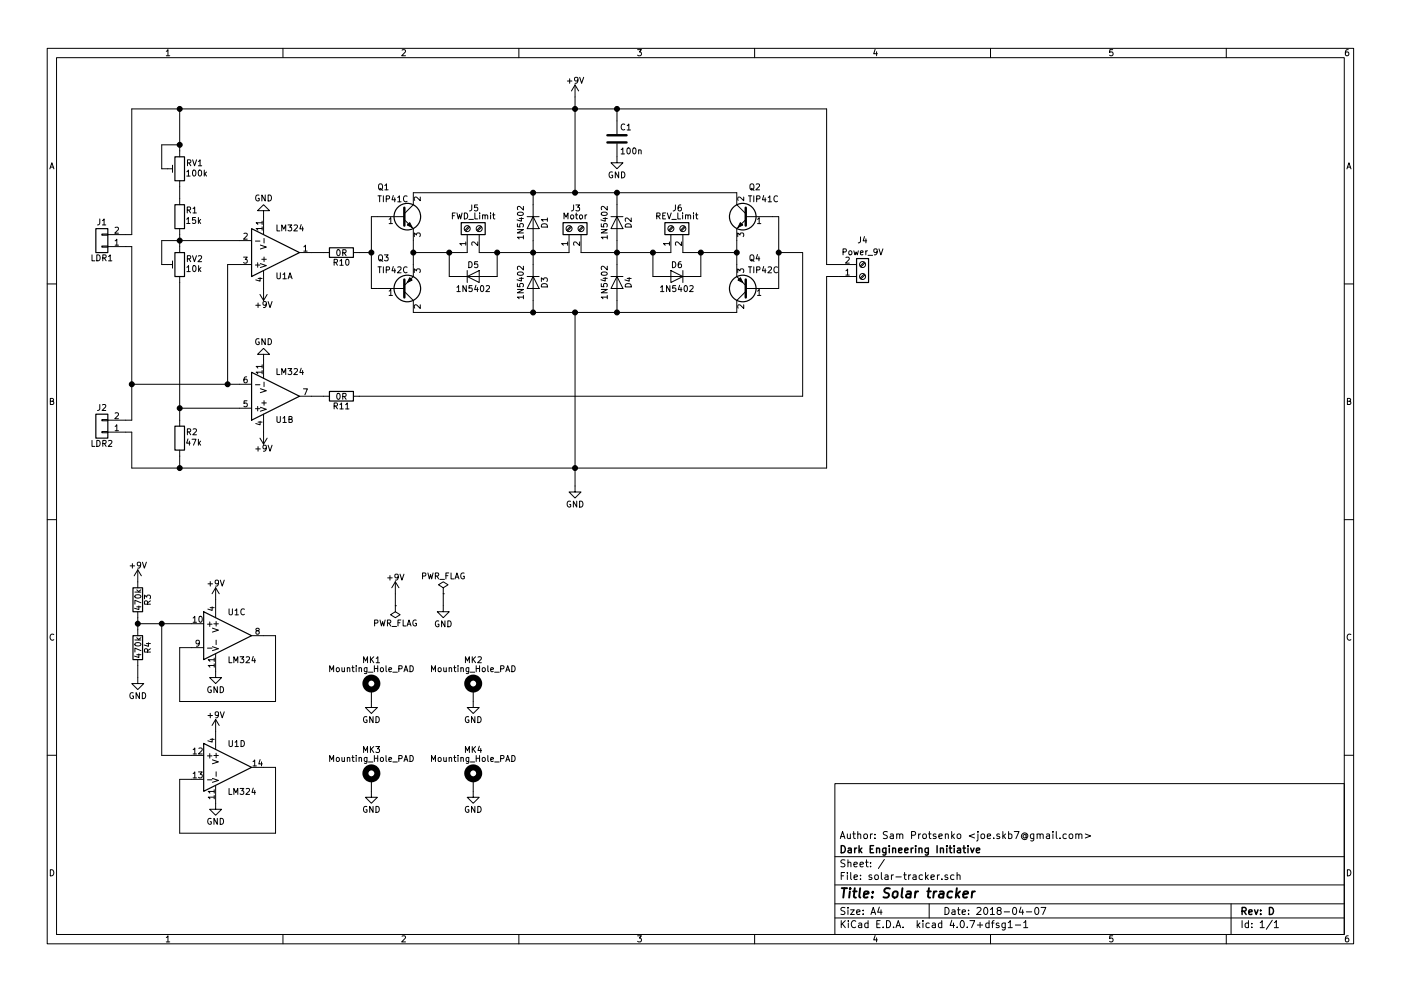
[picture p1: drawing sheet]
EESchema Schematic File Version 2
LIBS:power
LIBS:device
LIBS:switches
LIBS:relays
LIBS:motors
LIBS:transistors
LIBS:conn
LIBS:linear
LIBS:regul
LIBS:74xx
LIBS:cmos4000
LIBS:adc-dac
LIBS:memory
LIBS:xilinx
LIBS:microcontrollers
LIBS:dsp
LIBS:microchip
LIBS:analog_switches
LIBS:motorola
LIBS:texas
LIBS:intel
LIBS:audio
LIBS:interface
LIBS:digital-audio
LIBS:philips
LIBS:display
LIBS:cypress
LIBS:siliconi
LIBS:opto
LIBS:atmel
LIBS:contrib
LIBS:valves
LIBS:diode
LIBS:mechanical
LIBS:solar-tracker-cache
EELAYER 25 0
EELAYER END
$Descr A4 11693 8268
encoding utf-8
Sheet 1 1
Title "Solar tracker"
Date "2018-04-07"
Rev "D"
Comp "Dark Engineering Initiative"
Comment1 "Author: Sam Protsenko <joe.skb7@gmail.com>"
Comment2 ""
Comment3 ""
Comment4 ""
$EndDescr
$Comp
L LM324 U1
U 1 1
P 2300 2100
F 0 "U1" H 2300 2300 50  0000 L CNN
F 1 "LM324" H 2300 1900 50  0000 L CNN
F 2 "Housings_DIP:DIP-14_W7.62mm" H 2250 2200 50  0001 C CNN
F 3 "" H 2350 2300 50  0001 C CNN
	1    2300 2100
	1    0    0    1   
$EndComp
$Comp
L LM324 U1
U 2 1
P 2300 3300
F 0 "U1" H 2300 3500 50  0000 L CNN
F 1 "LM324" H 2300 3100 50  0000 L CNN
F 2 "Housings_DIP:DIP-14_W7.62mm" H 2250 3400 50  0001 C CNN
F 3 "" H 2350 3500 50  0001 C CNN
	2    2300 3300
	1    0    0    1   
$EndComp
$Comp
L LM324 U1
U 3 1
P 1900 5300
F 0 "U1" H 1900 5500 50  0000 L CNN
F 1 "LM324" H 1900 5100 50  0000 L CNN
F 2 "Housings_DIP:DIP-14_W7.62mm" H 1850 5400 50  0001 C CNN
F 3 "" H 1950 5500 50  0001 C CNN
	3    1900 5300
	1    0    0    -1  
$EndComp
$Comp
L LM324 U1
U 4 1
P 1900 6400
F 0 "U1" H 1900 6600 50  0000 L CNN
F 1 "LM324" H 1900 6200 50  0000 L CNN
F 2 "Housings_DIP:DIP-14_W7.62mm" H 1850 6500 50  0001 C CNN
F 3 "" H 1950 6600 50  0001 C CNN
	4    1900 6400
	1    0    0    -1  
$EndComp
$Comp
L TIP41C Q1
U 1 1
P 3350 1800
F 0 "Q1" H 3150 2050 50  0000 L CNN
F 1 "TIP41C" H 3150 1950 50  0000 L CNN
F 2 "TO_SOT_Packages_THT:TO-220_Vertical" H 3600 1725 50  0001 L CIN
F 3 "" H 3350 1800 50  0001 L CNN
	1    3350 1800
	1    0    0    -1  
$EndComp
$Comp
L TIP41C Q2
U 1 1
P 6250 1800
F 0 "Q2" H 6150 2050 50  0000 L CNN
F 1 "TIP41C" H 6000 1950 50  0000 L CNN
F 2 "TO_SOT_Packages_THT:TO-220_Vertical" H 6500 1725 50  0001 L CIN
F 3 "" H 6250 1800 50  0001 L CNN
	1    6250 1800
	-1   0    0    -1  
$EndComp
$Comp
L TIP42C Q3
U 1 1
P 3350 2400
F 0 "Q3" H 3150 2150 50  0000 L CNN
F 1 "TIP42C" H 3150 2250 50  0000 L CNN
F 2 "TO_SOT_Packages_THT:TO-220_Vertical" H 3600 2325 50  0001 L CIN
F 3 "" H 3350 2400 50  0001 L CNN
	1    3350 2400
	1    0    0    1   
$EndComp
$Comp
L TIP42C Q4
U 1 1
P 6250 2400
F 0 "Q4" H 6150 2150 50  0000 L CNN
F 1 "TIP42C" H 6000 2250 50  0000 L CNN
F 2 "TO_SOT_Packages_THT:TO-220_Vertical" H 6500 2325 50  0001 L CIN
F 3 "" H 6250 2400 50  0001 L CNN
	1    6250 2400
	-1   0    0    1   
$EndComp
$Comp
L 1N5402 D1
U 1 1
P 4450 1850
F 0 "D1" H 4450 1950 50  0000 C CNN
F 1 "1N5402" H 4450 1750 50  0000 C CNN
F 2 "Diodes_THT:D_DO-201AD_P15.24mm_Horizontal" H 4450 1675 50  0001 C CNN
F 3 "" H 4450 1850 50  0001 C CNN
	1    4450 1850
	0    1    1    0   
$EndComp
$Comp
L 1N5402 D2
U 1 1
P 5150 1850
F 0 "D2" H 5150 1950 50  0000 C CNN
F 1 "1N5402" H 5150 1750 50  0000 C CNN
F 2 "Diodes_THT:D_DO-201AD_P15.24mm_Horizontal" H 5150 1675 50  0001 C CNN
F 3 "" H 5150 1850 50  0001 C CNN
	1    5150 1850
	0    1    1    0   
$EndComp
$Comp
L 1N5402 D3
U 1 1
P 4450 2350
F 0 "D3" H 4450 2450 50  0000 C CNN
F 1 "1N5402" H 4450 2250 50  0000 C CNN
F 2 "Diodes_THT:D_DO-201AD_P15.24mm_Horizontal" H 4450 2175 50  0001 C CNN
F 3 "" H 4450 2350 50  0001 C CNN
	1    4450 2350
	0    1    1    0   
$EndComp
$Comp
L 1N5402 D4
U 1 1
P 5150 2350
F 0 "D4" H 5150 2450 50  0000 C CNN
F 1 "1N5402" H 5150 2250 50  0000 C CNN
F 2 "Diodes_THT:D_DO-201AD_P15.24mm_Horizontal" H 5150 2175 50  0001 C CNN
F 3 "" H 5150 2350 50  0001 C CNN
	1    5150 2350
	0    1    1    0   
$EndComp
$Comp
L POT_TRIM RV1
U 1 1
P 1500 1400
F 0 "RV1" H 1376 1451 50  0000 C CNN
F 1 "100k" H 1359 1365 50  0000 C CNN
F 2 "Potentiometers:Potentiometer_Trimmer_Bourns_3266W" H 1500 1400 50  0001 C CNN
F 3 "" H 1500 1400 50  0001 C CNN
	1    1500 1400
	-1   0    0    -1  
$EndComp
$Comp
L POT_TRIM RV2
U 1 1
P 1500 2200
F 0 "RV2" H 1377 2250 50  0000 C CNN
F 1 "10k" H 1382 2167 50  0000 C CNN
F 2 "Potentiometers:Potentiometer_Trimmer_Bourns_3266W" H 1500 2200 50  0001 C CNN
F 3 "" H 1500 2200 50  0001 C CNN
	1    1500 2200
	-1   0    0    -1  
$EndComp
$Comp
L R R1
U 1 1
P 1500 1800
F 0 "R1" H 1600 1857 50  0000 C CNN
F 1 "15k" H 1616 1769 50  0000 C CNN
F 2 "Resistors_THT:R_Axial_DIN0207_L6.3mm_D2.5mm_P10.16mm_Horizontal" V 1430 1800 50  0001 C CNN
F 3 "" H 1500 1800 50  0001 C CNN
	1    1500 1800
	1    0    0    -1  
$EndComp
$Comp
L R R2
U 1 1
P 1500 3650
F 0 "R2" H 1601 3704 50  0000 C CNN
F 1 "47k" H 1616 3617 50  0000 C CNN
F 2 "Resistors_THT:R_Axial_DIN0207_L6.3mm_D2.5mm_P10.16mm_Horizontal" V 1430 3650 50  0001 C CNN
F 3 "" H 1500 3650 50  0001 C CNN
	1    1500 3650
	1    0    0    -1  
$EndComp
$Comp
L GND #PWR01
U 1 1
P 2200 3000
F 0 "#PWR01" H 2200 2750 50  0001 C CNN
F 1 "GND" H 2200 2850 50  0000 C CNN
F 2 "" H 2200 3000 50  0001 C CNN
F 3 "" H 2200 3000 50  0001 C CNN
	1    2200 3000
	1    0    0    1   
$EndComp
$Comp
L GND #PWR02
U 1 1
P 1800 5600
F 0 "#PWR02" H 1800 5350 50  0001 C CNN
F 1 "GND" H 1800 5450 50  0000 C CNN
F 2 "" H 1800 5600 50  0001 C CNN
F 3 "" H 1800 5600 50  0001 C CNN
	1    1800 5600
	1    0    0    -1  
$EndComp
$Comp
L R R3
U 1 1
P 1150 5000
F 0 "R3" V 1230 5000 50  0000 C CNN
F 1 "470k" V 1150 5000 50  0000 C CNN
F 2 "Resistors_THT:R_Axial_DIN0207_L6.3mm_D2.5mm_P10.16mm_Horizontal" V 1080 5000 50  0001 C CNN
F 3 "" H 1150 5000 50  0001 C CNN
	1    1150 5000
	1    0    0    -1  
$EndComp
$Comp
L R R4
U 1 1
P 1150 5400
F 0 "R4" V 1230 5400 50  0000 C CNN
F 1 "470k" V 1150 5400 50  0000 C CNN
F 2 "Resistors_THT:R_Axial_DIN0207_L6.3mm_D2.5mm_P10.16mm_Horizontal" V 1080 5400 50  0001 C CNN
F 3 "" H 1150 5400 50  0001 C CNN
	1    1150 5400
	1    0    0    -1  
$EndComp
$Comp
L GND #PWR03
U 1 1
P 1150 5650
F 0 "#PWR03" H 1150 5400 50  0001 C CNN
F 1 "GND" H 1150 5500 50  0000 C CNN
F 2 "" H 1150 5650 50  0001 C CNN
F 3 "" H 1150 5650 50  0001 C CNN
	1    1150 5650
	1    0    0    -1  
$EndComp
$Comp
L Screw_Terminal_01x02 J3
U 1 1
P 4750 1900
F 0 "J3" V 4917 1845 50  0000 C CNN
F 1 "Motor" V 4850 1850 50  0000 C CNN
F 2 "Connectors_Terminal_Blocks:TerminalBlock_Pheonix_MKDS1.5-2pol" H 4750 1900 50  0001 C CNN
F 3 "" H 4750 1900 50  0001 C CNN
	1    4750 1900
	0    -1   -1   0   
$EndComp
$Comp
L GND #PWR04
U 1 1
P 4800 4050
F 0 "#PWR04" H 4800 3800 50  0001 C CNN
F 1 "GND" H 4800 3900 50  0000 C CNN
F 2 "" H 4800 4050 50  0001 C CNN
F 3 "" H 4800 4050 50  0001 C CNN
	1    4800 4050
	1    0    0    -1  
$EndComp
$Comp
L Screw_Terminal_01x02 J4
U 1 1
P 7200 2300
F 0 "J4" H 7200 2000 50  0000 C CNN
F 1 "Power_9V" H 7200 2100 50  0000 C CNN
F 2 "Connectors_Terminal_Blocks:TerminalBlock_Pheonix_MKDS1.5-2pol" H 7200 2300 50  0001 C CNN
F 3 "" H 7200 2300 50  0001 C CNN
	1    7200 2300
	1    0    0    1   
$EndComp
$Comp
L GND #PWR05
U 1 1
P 5150 1300
F 0 "#PWR05" H 5150 1050 50  0001 C CNN
F 1 "GND" H 5150 1150 50  0000 C CNN
F 2 "" H 5150 1300 50  0001 C CNN
F 3 "" H 5150 1300 50  0001 C CNN
	1    5150 1300
	1    0    0    -1  
$EndComp
$Comp
L GND #PWR06
U 1 1
P 2200 1800
F 0 "#PWR06" H 2200 1550 50  0001 C CNN
F 1 "GND" H 2200 1650 50  0000 C CNN
F 2 "" H 2200 1800 50  0001 C CNN
F 3 "" H 2200 1800 50  0001 C CNN
	1    2200 1800
	1    0    0    1   
$EndComp
$Comp
L GND #PWR07
U 1 1
P 1800 6700
F 0 "#PWR07" H 1800 6450 50  0001 C CNN
F 1 "GND" H 1800 6550 50  0000 C CNN
F 2 "" H 1800 6700 50  0001 C CNN
F 3 "" H 1800 6700 50  0001 C CNN
	1    1800 6700
	1    0    0    -1  
$EndComp
$Comp
L PWR_FLAG #FLG08
U 1 1
P 3300 5050
F 0 "#FLG08" H 3300 5125 50  0001 C CNN
F 1 "PWR_FLAG" H 3300 5200 50  0000 C CNN
F 2 "" H 3300 5050 50  0001 C CNN
F 3 "" H 3300 5050 50  0001 C CNN
	1    3300 5050
	1    0    0    1   
$EndComp
$Comp
L GND #PWR09
U 1 1
P 3700 5050
F 0 "#PWR09" H 3700 4800 50  0001 C CNN
F 1 "GND" H 3700 4900 50  0000 C CNN
F 2 "" H 3700 5050 50  0001 C CNN
F 3 "" H 3700 5050 50  0001 C CNN
	1    3700 5050
	1    0    0    -1  
$EndComp
$Comp
L PWR_FLAG #FLG010
U 1 1
P 3700 4950
F 0 "#FLG010" H 3700 5025 50  0001 C CNN
F 1 "PWR_FLAG" H 3700 5100 50  0000 C CNN
F 2 "" H 3700 4950 50  0001 C CNN
F 3 "" H 3700 4950 50  0001 C CNN
	1    3700 4950
	1    0    0    -1  
$EndComp
$Comp
L 1N5402 D6
U 1 1
P 5650 2300
F 0 "D6" H 5650 2400 50  0000 C CNN
F 1 "1N5402" H 5650 2200 50  0000 C CNN
F 2 "Diodes_THT:D_DO-201AD_P5.08mm_Vertical_KathodeUp" H 5650 2125 50  0001 C CNN
F 3 "" H 5650 2300 50  0001 C CNN
	1    5650 2300
	-1   0    0    -1  
$EndComp
$Comp
L 1N5402 D5
U 1 1
P 3950 2300
F 0 "D5" H 3950 2400 50  0000 C CNN
F 1 "1N5402" H 3950 2200 50  0000 C CNN
F 2 "Diodes_THT:D_DO-201AD_P5.08mm_Vertical_KathodeUp" H 3950 2125 50  0001 C CNN
F 3 "" H 3950 2300 50  0001 C CNN
	1    3950 2300
	1    0    0    -1  
$EndComp
$Comp
L C C1
U 1 1
P 5150 1150
F 0 "C1" H 5175 1250 50  0000 L CNN
F 1 "100n" H 5175 1050 50  0000 L CNN
F 2 "Capacitors_THT:C_Disc_D5.0mm_W2.5mm_P5.00mm" H 5188 1000 50  0001 C CNN
F 3 "" H 5150 1150 50  0001 C CNN
	1    5150 1150
	1    0    0    -1  
$EndComp
Wire Wire Line
	1600 5400 1500 5400
Wire Wire Line
	1500 5400 1500 5850
Wire Wire Line
	1500 5850 2300 5850
Wire Wire Line
	2300 5850 2300 5300
Wire Wire Line
	2300 5300 2200 5300
Wire Wire Line
	1600 6500 1500 6500
Wire Wire Line
	1500 6500 1500 6950
Wire Wire Line
	1500 6950 2300 6950
Wire Wire Line
	2300 6950 2300 6400
Wire Wire Line
	2300 6400 2200 6400
Wire Wire Line
	1150 5550 1150 5650
Wire Wire Line
	1150 5150 1150 5250
Connection ~ 1150 5200
Wire Wire Line
	1600 6300 1350 6300
Wire Wire Line
	1350 6300 1350 5200
Connection ~ 1350 5200
Wire Wire Line
	4450 1700 4450 1600
Wire Wire Line
	3450 1600 6150 1600
Wire Wire Line
	5150 1600 5150 1700
Wire Wire Line
	5150 2600 5150 2500
Wire Wire Line
	3450 2600 6150 2600
Wire Wire Line
	4450 2600 4450 2500
Wire Wire Line
	4450 2000 4450 2200
Wire Wire Line
	5150 2000 5150 2200
Wire Wire Line
	4000 2100 4750 2100
Connection ~ 4450 2100
Wire Wire Line
	4850 2100 5600 2100
Connection ~ 5150 2100
Connection ~ 4450 1600
Connection ~ 5150 1600
Connection ~ 4450 2600
Connection ~ 5150 2600
Wire Wire Line
	3450 2000 3450 2200
Connection ~ 3450 2100
Wire Wire Line
	6150 2000 6150 2200
Connection ~ 6150 2100
Wire Wire Line
	3150 1800 3100 1800
Wire Wire Line
	3100 1800 3100 2400
Wire Wire Line
	3100 2400 3150 2400
Wire Wire Line
	6450 1800 6500 1800
Wire Wire Line
	6500 1800 6500 2400
Wire Wire Line
	6500 2400 6450 2400
Connection ~ 3100 2100
Connection ~ 4800 1600
Wire Wire Line
	4800 2600 4800 4050
Connection ~ 4800 2600
Wire Wire Line
	6700 2100 6700 3300
Connection ~ 6500 2100
Wire Wire Line
	1350 1200 1350 1400
Wire Wire Line
	1350 2000 2000 2000
Wire Wire Line
	1350 2000 1350 2200
Wire Wire Line
	1500 1950 1500 2050
Connection ~ 1500 2000
Wire Wire Line
	1500 1200 1350 1200
Wire Wire Line
	1500 1550 1500 1650
Wire Wire Line
	2000 2200 1900 2200
Wire Wire Line
	1900 2200 1900 3200
Wire Wire Line
	1100 3200 2000 3200
Wire Wire Line
	1500 2350 1500 3500
Wire Wire Line
	2000 3400 1500 3400
Connection ~ 1500 3400
Connection ~ 1500 1200
Wire Wire Line
	1100 3500 1050 3500
Wire Wire Line
	1100 2050 1100 3500
Wire Wire Line
	1100 2050 1050 2050
Wire Wire Line
	1100 1950 1050 1950
Wire Wire Line
	1100 900  1100 1950
Connection ~ 1500 900 
Wire Wire Line
	1050 3600 1100 3600
Wire Wire Line
	1100 3600 1100 3900
Connection ~ 1500 3900
Connection ~ 1100 3200
Connection ~ 1900 3200
Wire Wire Line
	1500 3900 1500 3800
Wire Wire Line
	1500 900  1500 1250
Wire Wire Line
	3300 4950 3300 5050
Wire Wire Line
	3700 4950 3700 5050
Wire Wire Line
	6900 2200 7000 2200
Wire Wire Line
	6900 900  6900 2200
Wire Wire Line
	7000 2300 6900 2300
Wire Wire Line
	6900 2300 6900 3900
Wire Wire Line
	4800 800  4800 1600
Wire Wire Line
	6700 2100 6500 2100
Wire Wire Line
	3450 2100 3900 2100
Wire Wire Line
	3800 2300 3750 2300
Wire Wire Line
	3750 2300 3750 2100
Connection ~ 3750 2100
Wire Wire Line
	4100 2300 4150 2300
Wire Wire Line
	4150 2300 4150 2100
Connection ~ 4150 2100
Wire Wire Line
	5700 2100 6150 2100
Wire Wire Line
	5500 2300 5450 2300
Wire Wire Line
	5450 2300 5450 2100
Connection ~ 5450 2100
Wire Wire Line
	5800 2300 5850 2300
Wire Wire Line
	5850 2300 5850 2100
Connection ~ 5850 2100
Connection ~ 4800 900 
Connection ~ 4800 3900
Wire Wire Line
	5150 1000 5150 900 
Connection ~ 5150 900 
$Comp
L +9V #PWR011
U 1 1
P 3300 4950
F 0 "#PWR011" H 3300 4800 50  0001 C CNN
F 1 "+9V" H 3300 5090 50  0000 C CNN
F 2 "" H 3300 4950 50  0001 C CNN
F 3 "" H 3300 4950 50  0001 C CNN
	1    3300 4950
	1    0    0    -1  
$EndComp
$Comp
L +9V #PWR012
U 1 1
P 4800 800
F 0 "#PWR012" H 4800 650 50  0001 C CNN
F 1 "+9V" H 4800 940 50  0000 C CNN
F 2 "" H 4800 800 50  0001 C CNN
F 3 "" H 4800 800 50  0001 C CNN
	1    4800 800 
	1    0    0    -1  
$EndComp
$Comp
L +9V #PWR013
U 1 1
P 2200 2400
F 0 "#PWR013" H 2200 2250 50  0001 C CNN
F 1 "+9V" H 2200 2540 50  0000 C CNN
F 2 "" H 2200 2400 50  0001 C CNN
F 3 "" H 2200 2400 50  0001 C CNN
	1    2200 2400
	-1   0    0    1   
$EndComp
$Comp
L +9V #PWR014
U 1 1
P 2200 3600
F 0 "#PWR014" H 2200 3450 50  0001 C CNN
F 1 "+9V" H 2200 3740 50  0000 C CNN
F 2 "" H 2200 3600 50  0001 C CNN
F 3 "" H 2200 3600 50  0001 C CNN
	1    2200 3600
	-1   0    0    1   
$EndComp
$Comp
L Screw_Terminal_01x02 J5
U 1 1
P 3900 1900
F 0 "J5" V 4067 1845 50  0000 C CNN
F 1 "FWD_Limit" V 4000 1850 50  0000 C CNN
F 2 "Connectors_Terminal_Blocks:TerminalBlock_Pheonix_MKDS1.5-2pol" H 3900 1900 50  0001 C CNN
F 3 "" H 3900 1900 50  0001 C CNN
	1    3900 1900
	0    -1   -1   0   
$EndComp
$Comp
L Screw_Terminal_01x02 J6
U 1 1
P 5600 1900
F 0 "J6" V 5767 1845 50  0000 C CNN
F 1 "REV_Limit" V 5700 1850 50  0000 C CNN
F 2 "Connectors_Terminal_Blocks:TerminalBlock_Pheonix_MKDS1.5-2pol" H 5600 1900 50  0001 C CNN
F 3 "" H 5600 1900 50  0001 C CNN
	1    5600 1900
	0    -1   -1   0   
$EndComp
$Comp
L +9V #PWR015
U 1 1
P 1150 4850
F 0 "#PWR015" H 1150 4700 50  0001 C CNN
F 1 "+9V" H 1150 4990 50  0000 C CNN
F 2 "" H 1150 4850 50  0001 C CNN
F 3 "" H 1150 4850 50  0001 C CNN
	1    1150 4850
	1    0    0    -1  
$EndComp
$Comp
L +9V #PWR016
U 1 1
P 1800 5000
F 0 "#PWR016" H 1800 4850 50  0001 C CNN
F 1 "+9V" H 1800 5140 50  0000 C CNN
F 2 "" H 1800 5000 50  0001 C CNN
F 3 "" H 1800 5000 50  0001 C CNN
	1    1800 5000
	1    0    0    -1  
$EndComp
$Comp
L +9V #PWR017
U 1 1
P 1800 6100
F 0 "#PWR017" H 1800 5950 50  0001 C CNN
F 1 "+9V" H 1800 6240 50  0000 C CNN
F 2 "" H 1800 6100 50  0001 C CNN
F 3 "" H 1800 6100 50  0001 C CNN
	1    1800 6100
	1    0    0    -1  
$EndComp
$Comp
L Conn_01x02 J1
U 1 1
P 850 2050
F 0 "J1" H 850 1850 50  0000 C CNN
F 1 "LDR1" H 850 2150 50  0000 C CNN
F 2 "Connectors_JST:JST_XH_B02B-XH-A_02x2.50mm_Straight" H 850 2050 50  0001 C CNN
F 3 "" H 850 2050 50  0001 C CNN
	1    850  2050
	-1   0    0    1   
$EndComp
$Comp
L Conn_01x02 J2
U 1 1
P 850 3600
F 0 "J2" H 850 3400 50  0000 C CNN
F 1 "LDR2" H 850 3700 50  0000 C CNN
F 2 "Connectors_JST:JST_XH_B02B-XH-A_02x2.50mm_Straight" H 850 3600 50  0001 C CNN
F 3 "" H 850 3600 50  0001 C CNN
	1    850  3600
	-1   0    0    1   
$EndComp
$Comp
L Mounting_Hole_PAD MK1
U 1 1
P 3100 5750
F 0 "MK1" H 3100 6000 50  0000 C CNN
F 1 "Mounting_Hole_PAD" H 3100 5925 50  0000 C CNN
F 2 "Mounting_Holes:MountingHole_3.2mm_M3_Pad" H 3100 5750 50  0001 C CNN
F 3 "" H 3100 5750 50  0001 C CNN
	1    3100 5750
	1    0    0    -1  
$EndComp
$Comp
L Mounting_Hole_PAD MK2
U 1 1
P 3950 5750
F 0 "MK2" H 3950 6000 50  0000 C CNN
F 1 "Mounting_Hole_PAD" H 3950 5925 50  0000 C CNN
F 2 "Mounting_Holes:MountingHole_3.2mm_M3_Pad" H 3950 5750 50  0001 C CNN
F 3 "" H 3950 5750 50  0001 C CNN
	1    3950 5750
	1    0    0    -1  
$EndComp
$Comp
L Mounting_Hole_PAD MK3
U 1 1
P 3100 6500
F 0 "MK3" H 3100 6750 50  0000 C CNN
F 1 "Mounting_Hole_PAD" H 3100 6675 50  0000 C CNN
F 2 "Mounting_Holes:MountingHole_3.2mm_M3_Pad" H 3100 6500 50  0001 C CNN
F 3 "" H 3100 6500 50  0001 C CNN
	1    3100 6500
	1    0    0    -1  
$EndComp
$Comp
L Mounting_Hole_PAD MK4
U 1 1
P 3950 6500
F 0 "MK4" H 3950 6750 50  0000 C CNN
F 1 "Mounting_Hole_PAD" H 3950 6675 50  0000 C CNN
F 2 "Mounting_Holes:MountingHole_3.2mm_M3_Pad" H 3950 6500 50  0001 C CNN
F 3 "" H 3950 6500 50  0001 C CNN
	1    3950 6500
	1    0    0    -1  
$EndComp
$Comp
L GND #PWR?
U 1 1
P 3100 5850
F 0 "#PWR?" H 3100 5600 50  0001 C CNN
F 1 "GND" H 3100 5700 50  0000 C CNN
F 2 "" H 3100 5850 50  0001 C CNN
F 3 "" H 3100 5850 50  0001 C CNN
	1    3100 5850
	1    0    0    -1  
$EndComp
$Comp
L GND #PWR?
U 1 1
P 3950 5850
F 0 "#PWR?" H 3950 5600 50  0001 C CNN
F 1 "GND" H 3950 5700 50  0000 C CNN
F 2 "" H 3950 5850 50  0001 C CNN
F 3 "" H 3950 5850 50  0001 C CNN
	1    3950 5850
	1    0    0    -1  
$EndComp
$Comp
L GND #PWR?
U 1 1
P 3100 6600
F 0 "#PWR?" H 3100 6350 50  0001 C CNN
F 1 "GND" H 3100 6450 50  0000 C CNN
F 2 "" H 3100 6600 50  0001 C CNN
F 3 "" H 3100 6600 50  0001 C CNN
	1    3100 6600
	1    0    0    -1  
$EndComp
$Comp
L GND #PWR?
U 1 1
P 3950 6600
F 0 "#PWR?" H 3950 6350 50  0001 C CNN
F 1 "GND" H 3950 6450 50  0000 C CNN
F 2 "" H 3950 6600 50  0001 C CNN
F 3 "" H 3950 6600 50  0001 C CNN
	1    3950 6600
	1    0    0    -1  
$EndComp
Wire Wire Line
	1150 5200 1600 5200
$Comp
L R R10
U 1 1
P 2850 2100
F 0 "R10" V 2930 2100 50  0000 C CNN
F 1 "0R" V 2850 2100 50  0000 C CNN
F 2 "Resistors_THT:R_Axial_DIN0207_L6.3mm_D2.5mm_P10.16mm_Horizontal" V 2780 2100 50  0001 C CNN
F 3 "" H 2850 2100 50  0001 C CNN
	1    2850 2100
	0    1    1    0   
$EndComp
$Comp
L R R11
U 1 1
P 2850 3300
F 0 "R11" V 2930 3300 50  0000 C CNN
F 1 "0R" V 2850 3300 50  0000 C CNN
F 2 "Resistors_THT:R_Axial_DIN0207_L6.3mm_D2.5mm_P10.16mm_Horizontal" V 2780 3300 50  0001 C CNN
F 3 "" H 2850 3300 50  0001 C CNN
	1    2850 3300
	0    1    1    0   
$EndComp
Wire Wire Line
	2600 3300 2700 3300
Wire Wire Line
	2600 2100 2700 2100
Wire Wire Line
	3000 2100 3100 2100
Wire Wire Line
	6700 3300 3000 3300
Wire Wire Line
	1100 900  6900 900 
Wire Wire Line
	6900 3900 1100 3900
$EndSCHEMATC
